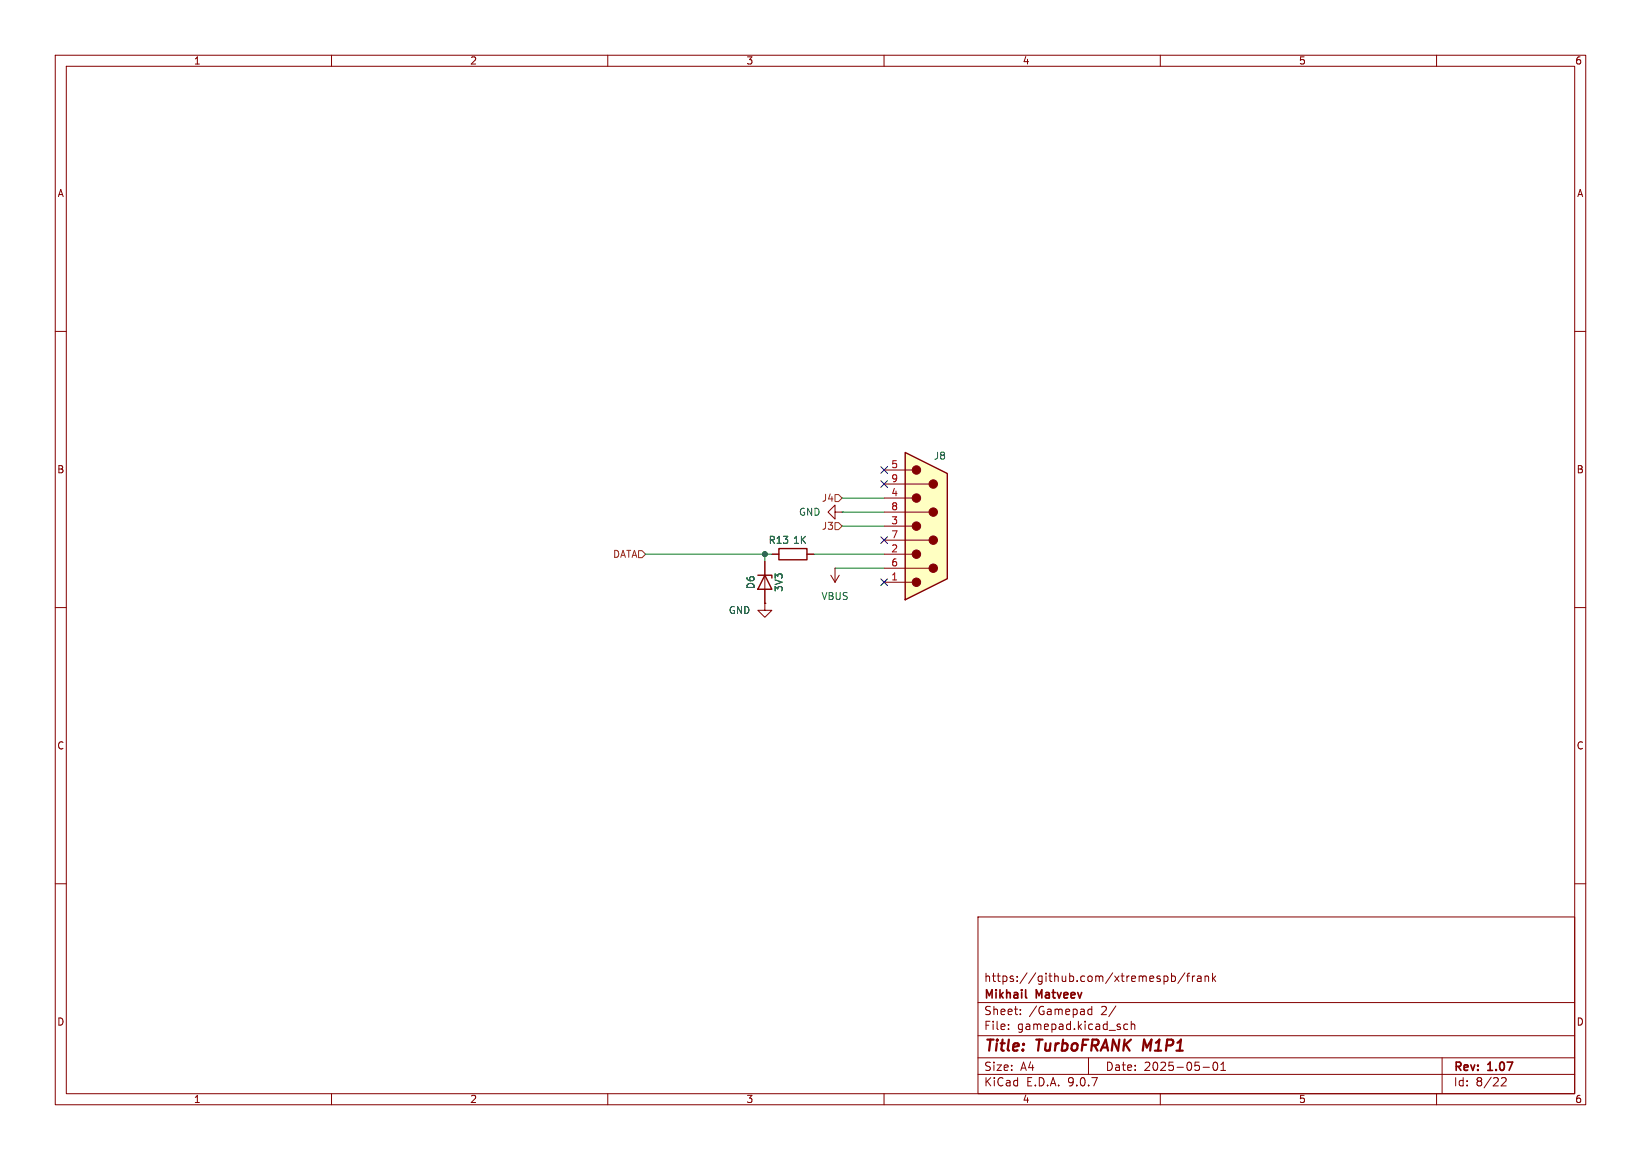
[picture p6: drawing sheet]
<svg xmlns="http://www.w3.org/2000/svg" width="297mm" height="210mm" viewBox="0 0 297 210" stroke-linecap="round" stroke-linejoin="round" font-family="sans-serif">
<g fill="none" stroke="#840000" stroke-width=".18">
<path d="M10 10h277v190h-277zM12 12h273v186h-273zM60 10v2M110 10v2M160 10v2M210 10v2M260 10v2M10 60h2M285 60h2M151.1 92.7v-1.3l-1.2 1.3 1.2 1.3v-1.3h1.3M152.4 92.7h.1M10 110h2"/>
<path d="M138.4 109.2v1.3h1.3l-1.3 1.3-1.2-1.3h1.2M138.4 109.2h.1M138.4 101.6v7.6M139.7 100.3h1.3M146 100.3h1.3M150.4 104.1l.7 1.3M151.1 102.9h.1M151.1 102.9v2.5M151.9 104.1l-.8 1.3M285 110h2M10 160h2M177 166h108v32h-108z"/>
<path d="M210.7 176.8l.4-.1 .3 .3v.4l-.2 .2h-.5M212 176.8l.5-.1 .2 .3v.4l-.1 .2h-.6M212 176.2v1.5M214.5 176.1l-1.3 2M214.7 176.7h.6M215.3 176.2l-.3 .2v1.3M215.8 176.7v1M216.2 176.7l-.2 .1-.2 .2M216.7 176.8h.6l.1 .9M217.4 177.1h-.5a.29 .29 0 0 0-.2 .3 .29 .29 0 0 0 .2 .3l.5-.1M218.1 176.8l.2-.1 .4 .1v.9M218.1 176.7v1"/>
<path d="M219.5 176.2v1.5M219.6 177.1l.4 .6M220 176.7l-.5 .6M285 160h2M60 198v2M110 198v2M160 198v2M177 194.5h108M177 191.5h108M177 187.5h108M177 181.5h108M182.5 186.3v.1"/>
<path d="M182.5 185.5v.1M184.7 183.6v.1M184.7 182.8v.1M197 191.5v3M197.6 182.2v1.5M197.6 182.8l-.4-.1-.3 .3v.4l.1 .2h.6M202 182.1l-1.3 2M204.1 185.5l-.4-.1-.3 .3v.4l.1 .2h.6M204.7 185.5l.3-.1 .3 .1 .1 .9M204.7 184.9v1.5M210 198v2M217.7 193.2h1.2"/>
<path d="M219.7 192.4l.2-.1a.8 .8 0 0 1 .5 .7 .8 .8 0 0 1-.5 .8l-.2-.1-.2-.5zM221 193.8h.8M221 192.7l.4-.4v1.5M260 198v2M261 191.5v6.5M271.7 195.2l.6-.1 .2 .1 .1 .3-.9 1.1h.9"/>
</g>
<path d="M207.1 188.2l-.3 2" fill="none" stroke="#840000" stroke-width=".4"/>
<path d="M185.6 180.5l.2 .2" fill="none" stroke="#840000" stroke-width=".3"/>
<path d="M141 99.3h5v2h-5zM137.2 104.1h2.5v.5M138.4 104.1l1.3 2.6h-2.5z" fill="none" stroke="#840000" stroke-width=".25"/>
<path d="M163.8 81.9l7.6 3.8v19.1l-7.6 3.8z" fill="#ffffc2"/>
<g fill="none" stroke="#840000" stroke-width=".18">
<path d="M160 85.1h5.1M160 87.6h8.1M160 90.2h5.1M160 92.7h8.1M160 95.3h5.1M160 97.8h8.1M138.4 109.2h.1M138.4 101.6v2.5M138.4 106.7v2.5M139.7 100.3h1.3M146 100.3h1.3M160 100.3h5.1"/>
<path d="M160 102.9h8.1M160 105.4h5.1"/>
</g>
<path d="M163.8 81.9l7.6 3.8v19.1l-7.6 3.8z" fill="none" stroke="#840000" stroke-width=".25"/>
<g fill="#840000" stroke="#840000" stroke-width=".18">
<circle cx="165.9" cy="85.1" r=".76"/>
<circle cx="165.9" cy="90.2" r=".76"/>
<circle cx="165.9" cy="95.2" r=".76"/>
<circle cx="165.9" cy="100.3" r=".76"/>
<circle cx="165.9" cy="105.4" r=".76"/>
<circle cx="168.9" cy="87.6" r=".76"/>
<circle cx="168.9" cy="92.7" r=".76"/>
<circle cx="168.9" cy="97.8" r=".76"/>
<circle cx="168.9" cy="102.9" r=".76"/>
</g>
<path d="M115.6 99.7h.6l.6 .6-.6 .7h-.6zM151.1 89.5h.7l.6 .7-.6 .6h-.7zM151.1 94.6h.7l.6 .7-.6 .6h-.7z" fill="none" stroke="#725600" stroke-width=".18"/>
<path d="M152.4 95.3h7.6M152.4 90.2h7.6M152.4 92.7h7.6M116.8 100.3h22.9M138.4 100.3v1.3M147.3 100.3h12.7M151.1 102.9h8.9" fill="none" stroke="#009600" stroke-width=".18"/>
<path d="M159.4 97.2l1.2 1.2M159.4 87l1.2 1.2M159.4 84.5l1.2 1.2M160.6 97.2l-1.2 1.2M160.6 87l-1.2 1.2M160.6 84.5l-1.2 1.2M159.4 104.8l1.2 1.2M160.6 104.8l-1.2 1.2" fill="none" stroke="#000084" stroke-width=".18"/>
<circle cx="138.4" cy="100.3" r=".46" fill="#009600" stroke="#009600" stroke-width=".18"/>
<g font-size="2.8" fill="#840000">
<text x="178" y="190.9">Title:</text>
<text x="187.7" y="190.9">TurboFRANK</text>
<text x="207.7" y="190.9">M1P1</text>
</g>
<g font-size="2.1" fill="#840000">
<text x="178" y="178">https://github.com/xtremespb/frank</text>
<text x="178" y="184">Sheet:</text>
<text x="178" y="181.2">Mikhail</text>
<text x="186.2" y="184">/Gamepad</text>
<text x="187.6" y="181.2">Matveev</text>
<text x="199.3" y="184">2/</text>
<text x="178" y="186.7">File:</text>
<text x="184.1" y="186.7">gamepad.kicad_sch</text>
<text x="178" y="196.9">KiCad</text>
<text x="178" y="194.1">Size:</text>
<text x="184.7" y="194.1">A4</text>
<text x="185.7" y="196.9">E.D.A.</text>
<text x="193.3" y="196.9">9.0.7</text>
<text x="200" y="194.1">Date:</text>
<text x="207" y="194.1">2025-05-01</text>
<text x="263" y="194.3">Rev:</text>
<text x="263" y="196.9">Id:</text>
<text x="267.1" y="196.9">8/22</text>
<text x="269.4" y="194.3">1.07</text>
</g>
<g font-size="1.8" fill="#840000">
<text x="35" y="11.9">1</text>
<text x="85" y="11.9">2</text>
<text x="135" y="11.9">3</text>
<text x="185" y="11.9">4</text>
<text x="235" y="11.9">5</text>
<text x="285" y="11.9">6</text>
<text x="10.3" y="35.9">A</text>
<text x="285.3" y="35.9">A</text>
<text x="10.3" y="85.9">B</text>
<text x="285.3" y="85.9">B</text>
<text x="10.3" y="135.9">C</text>
<text x="285.3" y="135.9">C</text>
<text x="10.3" y="185.9">D</text>
<text x="285.3" y="185.9">D</text>
<text x="35" y="199.9">1</text>
<text x="85" y="199.9">2</text>
<text x="135" y="199.9">3</text>
<text x="185" y="199.9">4</text>
<text x="235" y="199.9">5</text>
<text x="285" y="199.9">6</text>
</g>
<g font-size="1.8" fill="#006464">
<text x="168.9" y="83.4">J8</text>
<text x="144.5" y="93.6">GND</text>
<text x="139" y="98.7">R13</text>
<text x="143.4" y="98.7">1K</text>
<text x="136.8" y="106.8" transform="rotate(-90 136.8 106.8)">D6</text>
<text x="141.8" y="107.3" transform="rotate(-90 141.8 107.3)">3V3</text>
<text x="131.8" y="111.4">GND</text>
<text x="148.6" y="108.8">VBUS</text>
</g>
<g font-size="1.8" fill="#a90000">
<text x="161.2" y="84.8">5</text>
<text x="161.2" y="87.4">9</text>
<text x="161.2" y="89.9">4</text>
<text x="161.2" y="92.5">8</text>
<text x="161.2" y="95">3</text>
<text x="161.2" y="97.5">7</text>
<text x="161.2" y="100.1">2</text>
<text x="161.2" y="102.6">6</text>
<text x="161.2" y="105.2">1</text>
</g>
<g font-size="1.8" fill="#725600">
<text x="148.6" y="91">J4</text>
<text x="110.9" y="101.2">DATA</text>
<text x="148.6" y="96.1">J3</text>
</g>
</svg>
